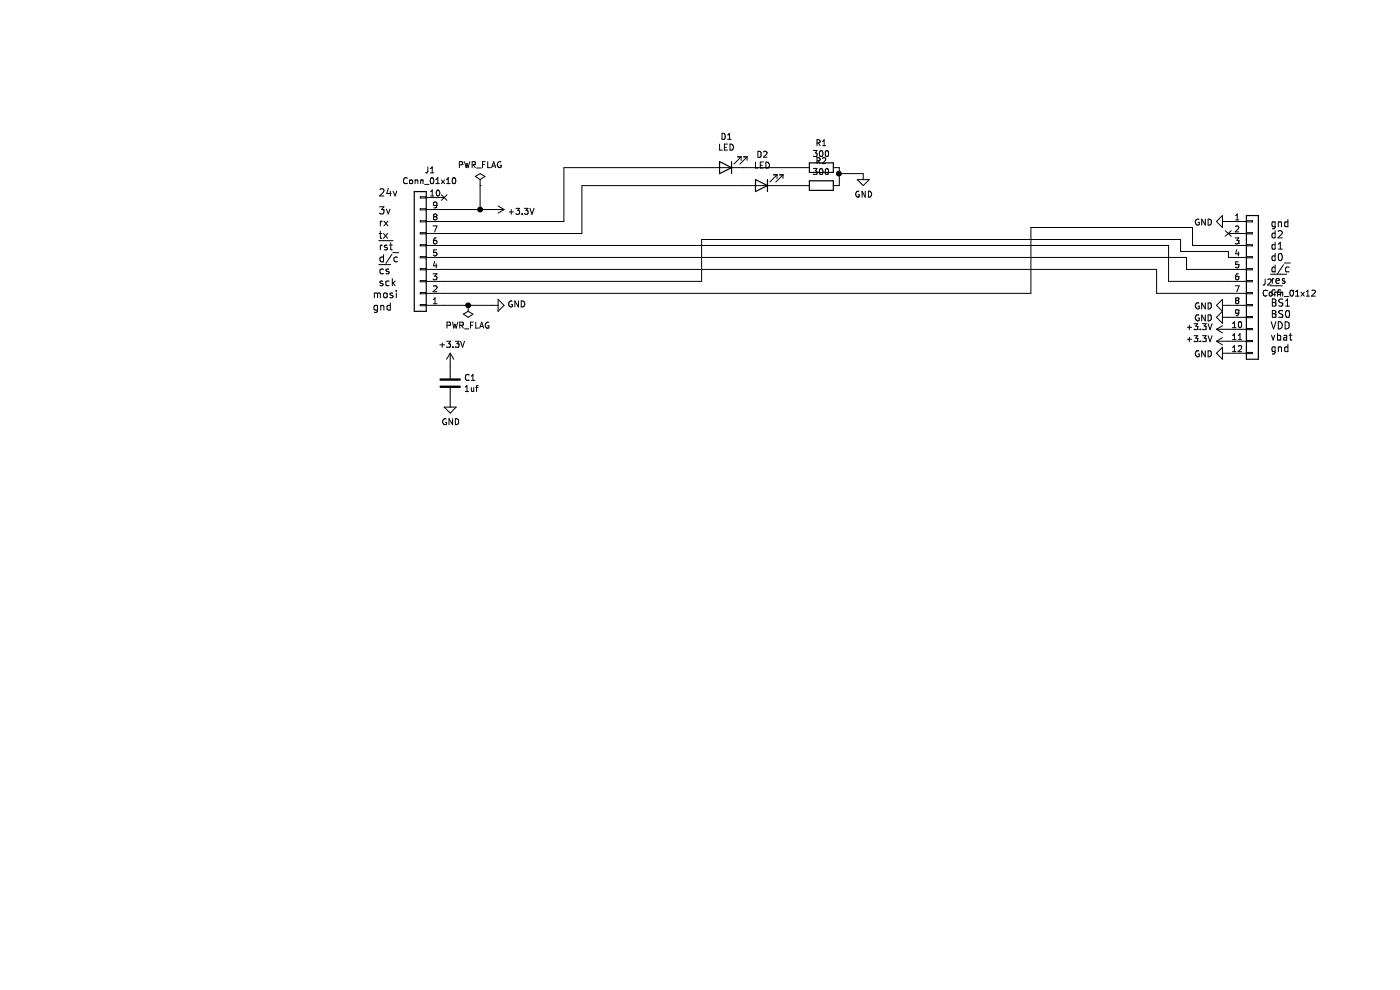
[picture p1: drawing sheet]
EESchema Schematic File Version 4
EELAYER 30 0
EELAYER END
$Descr A4 11693 8268
encoding utf-8
Sheet 1 1
Title ""
Date ""
Rev ""
Comp ""
Comment1 ""
Comment2 ""
Comment3 ""
Comment4 ""
$EndDescr
Wire Wire Line
	4400 1400 5600 1400
Wire Wire Line
	4550 1550 5900 1550
Wire Wire Line
	6700 1400 6700 1450
Wire Wire Line
	5900 1400 6400 1400
Wire Wire Line
	6200 1550 6400 1550
Wire Wire Line
	6700 1450 6900 1450
Connection ~ 6700 1450
Wire Wire Line
	3800 2550 3600 2550
Wire Wire Line
	3800 1750 3700 1750
Text Notes 2800 2700 0    60   ~ 0
gnd\n\n
Text Notes 2800 2500 0    60   ~ 0
mosi
Text Notes 2850 2300 0    60   ~ 0
~cs\n
Text Notes 2850 2400 0    60   ~ 0
sck\n
Text Notes 2850 2200 0    60   ~ 0
d/~c
Text Notes 2850 2100 0    60   ~ 0
~rst\n
Text Notes 2850 2100 0    60   ~ 0
tx\n\n
Text Notes 2850 1900 0    60   ~ 0
rx
Text Notes 2850 1800 0    60   ~ 0
3v
Text Notes 2850 1650 0    60   ~ 0
24v
Wire Wire Line
	3400 1850 4400 1850
Wire Wire Line
	4400 1850 4400 1400
Wire Wire Line
	3400 1950 4550 1950
Wire Wire Line
	4550 1950 4550 1550
Wire Wire Line
	3700 1550 3700 1750
Connection ~ 3700 1750
Wire Wire Line
	6700 1450 6700 1550
Wire Wire Line
	3700 1750 3400 1750
$Comp
L power:GND #PWR05
U 1 1
P 6900 1450
F 0 "#PWR05" H 6900 1200 50  0001 C CNN
F 1 "GND" H 6905 1277 50  0000 C CNN
F 2 "" H 6900 1450 50  0001 C CNN
F 3 "" H 6900 1450 50  0001 C CNN
	1    6900 1450
	1    0    0    -1  
$EndComp
$Comp
L Device:LED D1
U 1 1
P 5750 1400
F 0 "D1" H 5742 1145 50  0000 C CNN
F 1 "LED" H 5742 1236 50  0000 C CNN
F 2 "LED_SMD:LED_1206_3216Metric" H 5750 1400 50  0001 C CNN
F 3 "~" H 5750 1400 50  0001 C CNN
	1    5750 1400
	-1   0    0    1   
$EndComp
$Comp
L Device:LED D2
U 1 1
P 6050 1550
F 0 "D2" H 6042 1295 50  0000 C CNN
F 1 "LED" H 6042 1386 50  0000 C CNN
F 2 "LED_SMD:LED_1206_3216Metric" H 6050 1550 50  0001 C CNN
F 3 "~" H 6050 1550 50  0001 C CNN
	1    6050 1550
	-1   0    0    1   
$EndComp
$Comp
L Device:R R1
U 1 1
P 6550 1400
F 0 "R1" V 6343 1400 50  0000 C CNN
F 1 "300" V 6434 1400 50  0000 C CNN
F 2 "Resistor_SMD:R_1206_3216Metric" V 6480 1400 50  0001 C CNN
F 3 "~" H 6550 1400 50  0001 C CNN
	1    6550 1400
	0    1    1    0   
$EndComp
$Comp
L Device:R R2
U 1 1
P 6550 1550
F 0 "R2" V 6343 1550 50  0000 C CNN
F 1 "300" V 6434 1550 50  0000 C CNN
F 2 "Resistor_SMD:R_1206_3216Metric" V 6480 1550 50  0001 C CNN
F 3 "~" H 6550 1550 50  0001 C CNN
	1    6550 1550
	0    1    1    0   
$EndComp
$Comp
L power:GND #PWR04
U 1 1
P 3800 2550
F 0 "#PWR04" H 3800 2300 50  0001 C CNN
F 1 "GND" V 3805 2422 50  0000 R CNN
F 2 "" H 3800 2550 50  0001 C CNN
F 3 "" H 3800 2550 50  0001 C CNN
	1    3800 2550
	0    -1   -1   0   
$EndComp
$Comp
L power:PWR_FLAG #FLG01
U 1 1
P 3700 1550
F 0 "#FLG01" H 3700 1625 50  0001 C CNN
F 1 "PWR_FLAG" H 3700 1724 50  0000 C CNN
F 2 "" H 3700 1550 50  0001 C CNN
F 3 "~" H 3700 1550 50  0001 C CNN
	1    3700 1550
	1    0    0    -1  
$EndComp
$Comp
L power:+3.3V #PWR03
U 1 1
P 3800 1750
F 0 "#PWR03" H 3800 1600 50  0001 C CNN
F 1 "+3.3V" V 3815 1878 50  0000 L CNN
F 2 "" H 3800 1750 50  0001 C CNN
F 3 "" H 3800 1750 50  0001 C CNN
	1    3800 1750
	0    1    1    0   
$EndComp
$Comp
L Connector_Generic:Conn_01x10 J1
U 1 1
P 3200 2150
F 0 "J1" H 3120 1425 50  0000 C CNN
F 1 "Conn_01x10" H 3120 1516 50  0000 C CNN
F 2 "Connector_PinHeader_2.54mm:PinHeader_1x10_P2.54mm_Vertical" H 3200 2150 50  0001 C CNN
F 3 "~" H 3200 2150 50  0001 C CNN
	1    3200 2150
	-1   0    0    1   
$EndComp
$Comp
L Connector_Generic:Conn_01x12 J2
U 1 1
P 10150 2350
F 0 "J2" H 10230 2342 50  0000 L CNN
F 1 "Conn_01x12" H 10230 2251 50  0000 L CNN
F 2 "Connector_FFC-FPC:Hirose_FH12-12S-0.5SH_1x12-1MP_P0.50mm_Horizontal" H 10150 2350 50  0001 C CNN
F 3 "~" H 10150 2350 50  0001 C CNN
	1    10150 2350
	1    0    0    -1  
$EndComp
Text Notes 10300 2950 0    59   ~ 0
gnd\nd2\nd1\nd0\nd/~c\n~res\n~cs\nBS1\nBS0\nVDD\nvbat\ngnd
NoConn ~ 9950 1950
$Comp
L power:GND #PWR06
U 1 1
P 9950 1850
F 0 "#PWR06" H 9950 1600 50  0001 C CNN
F 1 "GND" V 9955 1722 50  0000 R CNN
F 2 "" H 9950 1850 50  0001 C CNN
F 3 "" H 9950 1850 50  0001 C CNN
	1    9950 1850
	0    1    1    0   
$EndComp
$Comp
L power:GND #PWR011
U 1 1
P 9950 2950
F 0 "#PWR011" H 9950 2700 50  0001 C CNN
F 1 "GND" V 9955 2822 50  0000 R CNN
F 2 "" H 9950 2950 50  0001 C CNN
F 3 "" H 9950 2950 50  0001 C CNN
	1    9950 2950
	0    1    1    0   
$EndComp
$Comp
L power:+3.3V #PWR010
U 1 1
P 9950 2850
F 0 "#PWR010" H 9950 2700 50  0001 C CNN
F 1 "+3.3V" V 9965 2978 50  0000 L CNN
F 2 "" H 9950 2850 50  0001 C CNN
F 3 "" H 9950 2850 50  0001 C CNN
	1    9950 2850
	0    -1   -1   0   
$EndComp
$Comp
L power:+3.3V #PWR09
U 1 1
P 9950 2750
F 0 "#PWR09" H 9950 2600 50  0001 C CNN
F 1 "+3.3V" V 9965 2878 50  0000 L CNN
F 2 "" H 9950 2750 50  0001 C CNN
F 3 "" H 9950 2750 50  0001 C CNN
	1    9950 2750
	0    -1   -1   0   
$EndComp
$Comp
L power:GND #PWR08
U 1 1
P 9950 2650
F 0 "#PWR08" H 9950 2400 50  0001 C CNN
F 1 "GND" V 9955 2522 50  0000 R CNN
F 2 "" H 9950 2650 50  0001 C CNN
F 3 "" H 9950 2650 50  0001 C CNN
	1    9950 2650
	0    1    1    0   
$EndComp
$Comp
L power:GND #PWR07
U 1 1
P 9950 2550
F 0 "#PWR07" H 9950 2300 50  0001 C CNN
F 1 "GND" V 9955 2422 50  0000 R CNN
F 2 "" H 9950 2550 50  0001 C CNN
F 3 "" H 9950 2550 50  0001 C CNN
	1    9950 2550
	0    1    1    0   
$EndComp
Wire Wire Line
	9350 2250 9350 2450
Wire Wire Line
	9350 2450 9950 2450
Wire Wire Line
	3400 2250 9350 2250
Wire Wire Line
	9450 2050 9450 2350
Wire Wire Line
	9450 2350 9950 2350
Wire Wire Line
	3400 2050 9450 2050
Wire Wire Line
	9600 2150 9600 2250
Wire Wire Line
	9600 2250 9950 2250
Wire Wire Line
	3400 2150 9600 2150
Wire Wire Line
	8300 2450 8300 1900
Wire Wire Line
	8300 1900 9650 1900
Wire Wire Line
	9650 1900 9650 2050
Wire Wire Line
	9650 2050 9950 2050
Wire Wire Line
	3400 2450 8300 2450
Wire Wire Line
	5550 2350 5550 2000
Wire Wire Line
	5550 2000 9550 2000
Wire Wire Line
	9550 2000 9550 2100
Wire Wire Line
	9550 2100 9950 2100
Wire Wire Line
	9950 2100 9950 2150
Wire Wire Line
	3400 2350 5550 2350
$Comp
L Device:C C1
U 1 1
P 3450 3200
F 0 "C1" H 3565 3246 50  0000 L CNN
F 1 "1uf" H 3565 3155 50  0000 L CNN
F 2 "Capacitor_SMD:C_1206_3216Metric" H 3488 3050 50  0001 C CNN
F 3 "~" H 3450 3200 50  0001 C CNN
	1    3450 3200
	1    0    0    -1  
$EndComp
$Comp
L power:GND #PWR02
U 1 1
P 3450 3350
F 0 "#PWR02" H 3450 3100 50  0001 C CNN
F 1 "GND" H 3455 3177 50  0000 C CNN
F 2 "" H 3450 3350 50  0001 C CNN
F 3 "" H 3450 3350 50  0001 C CNN
	1    3450 3350
	1    0    0    -1  
$EndComp
$Comp
L power:+3.3V #PWR01
U 1 1
P 3450 3050
F 0 "#PWR01" H 3450 2900 50  0001 C CNN
F 1 "+3.3V" H 3465 3223 50  0000 C CNN
F 2 "" H 3450 3050 50  0001 C CNN
F 3 "" H 3450 3050 50  0001 C CNN
	1    3450 3050
	1    0    0    -1  
$EndComp
NoConn ~ 3400 1650
$Comp
L power:PWR_FLAG #FLG0101
U 1 1
P 3600 2550
F 0 "#FLG0101" H 3600 2625 50  0001 C CNN
F 1 "PWR_FLAG" H 3600 2723 50  0000 C CNN
F 2 "" H 3600 2550 50  0001 C CNN
F 3 "~" H 3600 2550 50  0001 C CNN
	1    3600 2550
	-1   0    0    1   
$EndComp
Connection ~ 3600 2550
Wire Wire Line
	3600 2550 3400 2550
$EndSCHEMATC
